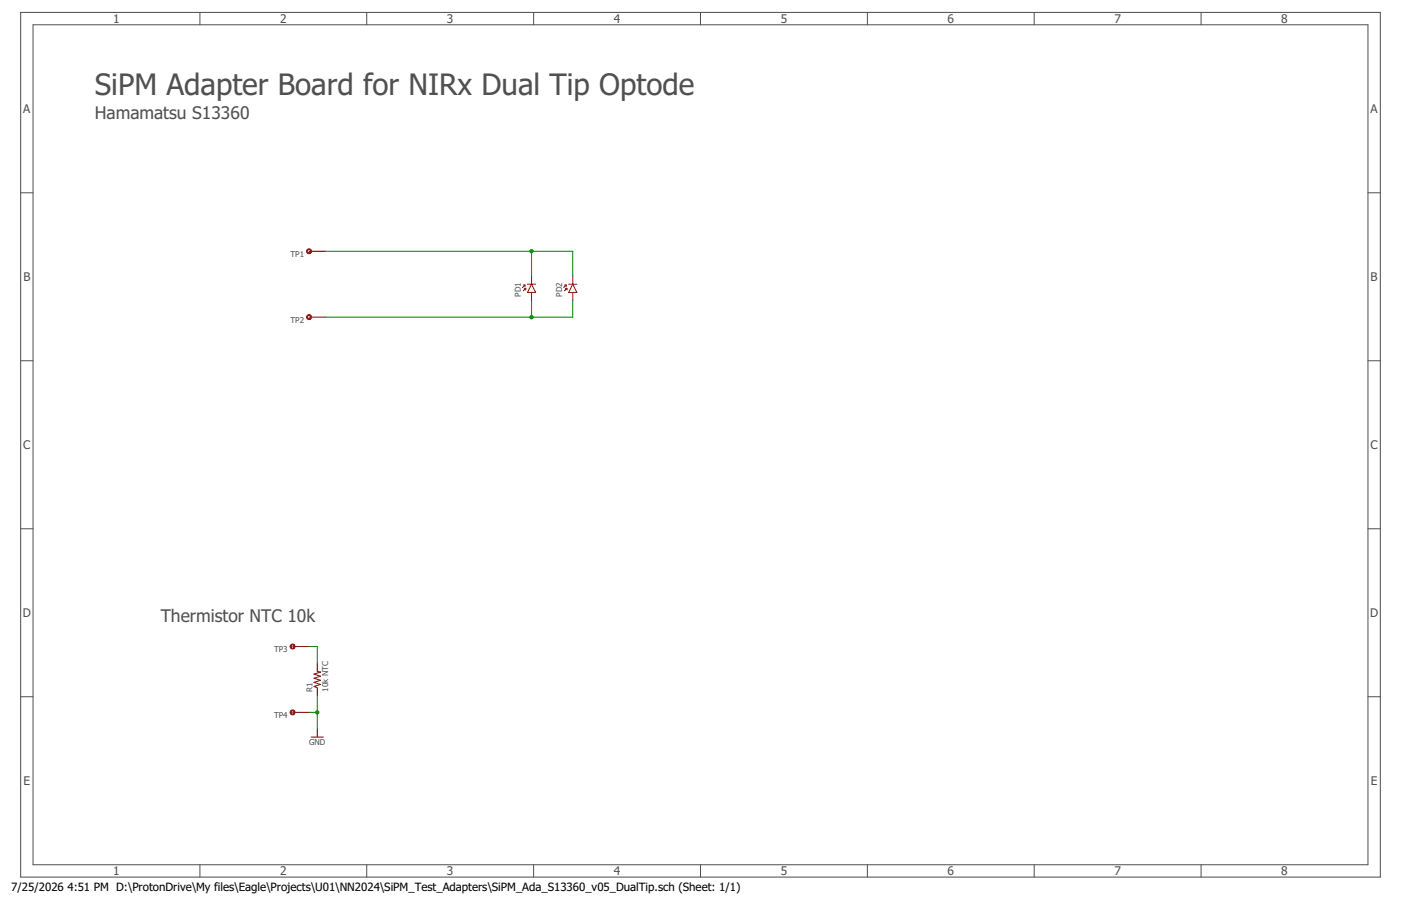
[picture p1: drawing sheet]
<?xml version="1.0" encoding="utf-8"?>
<!DOCTYPE eagle SYSTEM "eagle.dtd">
<eagle version="7.7.0">
<drawing>
<settings>
<setting alwaysvectorfont="no"/>
<setting verticaltext="up"/>
</settings>
<grid distance="0.1" unitdist="inch" unit="inch" style="lines" multiple="1" display="no" altdistance="0.01" altunitdist="inch" altunit="inch"/>
<schematic xreflabel="%F%N/%S.%C%R" xrefpart="/%S.%C%R">
<libraries>
<library name="MyLib">
<symbols>
<symbol name="RESISTOR">
<wire x1="-2.54" y1="0" x2="-2.159" y2="1.016" width="0.1524" layer="94"/>
<wire x1="-2.159" y1="1.016" x2="-1.524" y2="-1.016" width="0.1524" layer="94"/>
<wire x1="-1.524" y1="-1.016" x2="-0.889" y2="1.016" width="0.1524" layer="94"/>
<wire x1="-0.889" y1="1.016" x2="-0.254" y2="-1.016" width="0.1524" layer="94"/>
<wire x1="-0.254" y1="-1.016" x2="0.381" y2="1.016" width="0.1524" layer="94"/>
<wire x1="0.381" y1="1.016" x2="1.016" y2="-1.016" width="0.1524" layer="94"/>
<wire x1="1.016" y1="-1.016" x2="1.651" y2="1.016" width="0.1524" layer="94"/>
<wire x1="1.651" y1="1.016" x2="2.286" y2="-1.016" width="0.1524" layer="94"/>
<wire x1="2.286" y1="-1.016" x2="2.54" y2="0" width="0.1524" layer="94"/>
<text x="-3.81" y="1.4986" size="1.778" layer="95">&gt;NAME</text>
<text x="-3.81" y="-3.302" size="1.778" layer="96">&gt;VALUE</text>
<pin name="2" x="5.08" y="0" visible="off" length="short" direction="pas" swaplevel="1" rot="R180"/>
<pin name="1" x="-5.08" y="0" visible="off" length="short" direction="pas" swaplevel="1"/>
</symbol>
<symbol name="PHOTODIODE">
<wire x1="-2.54" y1="1.27" x2="-2.54" y2="-1.27" width="0.254" layer="94"/>
<wire x1="-2.54" y1="-1.27" x2="0" y2="0" width="0.254" layer="94"/>
<wire x1="0" y1="0" x2="-2.54" y2="1.27" width="0.254" layer="94"/>
<wire x1="0" y1="1.27" x2="0" y2="-1.27" width="0.254" layer="94"/>
<text x="-3.81" y="3.302" size="1.778" layer="95">&gt;NAME</text>
<pin name="A" x="-5.08" y="0" visible="off" length="short"/>
<pin name="C" x="2.54" y="0" visible="off" length="short" rot="R180"/>
<text x="-3.81" y="-5.08" size="1.778" layer="96">&gt;VALUE</text>
<wire x1="-2.032" y1="2.54" x2="-1.27" y2="1.778" width="0.254" layer="94"/>
<wire x1="-1.27" y1="1.778" x2="-1.27" y2="2.286" width="0.254" layer="94"/>
<wire x1="-1.27" y1="1.778" x2="-1.778" y2="1.778" width="0.254" layer="94"/>
<wire x1="-1.016" y1="2.794" x2="-0.254" y2="2.032" width="0.254" layer="94"/>
<wire x1="-0.254" y1="2.032" x2="-0.254" y2="2.54" width="0.254" layer="94"/>
<wire x1="-0.254" y1="2.032" x2="-0.762" y2="2.032" width="0.254" layer="94"/>
</symbol>
<symbol name="TESTPOINT">
<circle x="0" y="0" radius="0.635" width="0.254" layer="94"/>
<text x="1.524" y="0" size="1.778" layer="95">&gt;NAME</text>
<pin name="P$1" x="-5.08" y="0" visible="off" length="middle"/>
</symbol>
<symbol name="GND">
<wire x1="-1.905" y1="0" x2="1.905" y2="0" width="0.254" layer="94"/>
<text x="-2.54" y="-2.54" size="1.778" layer="96">&gt;VALUE</text>
<pin name="GND" x="0" y="2.54" visible="off" length="short" direction="sup" rot="R270"/>
</symbol>
</symbols>
<devicesets>
<deviceset name="RESISTOR" prefix="R" uservalue="yes">
<gates>
<gate name="G$1" symbol="RESISTOR" x="0" y="0"/>
</gates>
<devices>
<device name="1206" package="1206">
<connects>
<connect gate="G$1" pin="1" pad="1"/>
<connect gate="G$1" pin="2" pad="2"/>
</connects>
<technologies>
<technology name=""/>
</technologies>
</device>
<device name="AXIAL-0.3" package="AXIAL-0.3">
<connects>
<connect gate="G$1" pin="1" pad="P$1"/>
<connect gate="G$1" pin="2" pad="P$2"/>
</connects>
<technologies>
<technology name=""/>
</technologies>
</device>
<device name="2010" package="R2010">
<connects>
<connect gate="G$1" pin="1" pad="1"/>
<connect gate="G$1" pin="2" pad="2"/>
</connects>
<technologies>
<technology name=""/>
</technologies>
</device>
<device name="0805-RES" package="0805">
<connects>
<connect gate="G$1" pin="1" pad="1"/>
<connect gate="G$1" pin="2" pad="2"/>
</connects>
<technologies>
<technology name=""/>
</technologies>
</device>
<device name="0603-RES" package="0603-RES">
<connects>
<connect gate="G$1" pin="1" pad="1"/>
<connect gate="G$1" pin="2" pad="2"/>
</connects>
<technologies>
<technology name=""/>
</technologies>
</device>
<device name="0402-RES" package="0402-RES">
<connects>
<connect gate="G$1" pin="1" pad="1"/>
<connect gate="G$1" pin="2" pad="2"/>
</connects>
<technologies>
<technology name=""/>
</technologies>
</device>
<device name="PTH-1/6W" package="1/6W-RES">
<connects>
<connect gate="G$1" pin="1" pad="1"/>
<connect gate="G$1" pin="2" pad="2"/>
</connects>
<technologies>
<technology name=""/>
</technologies>
</device>
<device name="2512" package="R2512">
<connects>
<connect gate="G$1" pin="1" pad="1"/>
<connect gate="G$1" pin="2" pad="2"/>
</connects>
<technologies>
<technology name=""/>
</technologies>
</device>
<device name="PTH-1/4W" package="AXIAL-0.4">
<connects>
<connect gate="G$1" pin="1" pad="P$1"/>
<connect gate="G$1" pin="2" pad="P$2"/>
</connects>
<technologies>
<technology name=""/>
</technologies>
</device>
<device name="PTH-1/2W" package="AXIAL-0.5">
<connects>
<connect gate="G$1" pin="1" pad="P$1"/>
<connect gate="G$1" pin="2" pad="P$2"/>
</connects>
<technologies>
<technology name=""/>
</technologies>
</device>
<device name="PTH-1W" package="AXIAL-0.6">
<connects>
<connect gate="G$1" pin="1" pad="P$1"/>
<connect gate="G$1" pin="2" pad="P$2"/>
</connects>
<technologies>
<technology name=""/>
</technologies>
</device>
<device name="PTH-2W" package="AXIAL-0.8">
<connects>
<connect gate="G$1" pin="1" pad="P$1"/>
<connect gate="G$1" pin="2" pad="P$2"/>
</connects>
<technologies>
<technology name=""/>
</technologies>
</device>
<device name="0201-RES" package="0201-RES">
<connects>
<connect gate="G$1" pin="1" pad="P$1"/>
<connect gate="G$1" pin="2" pad="P$2"/>
</connects>
<technologies>
<technology name=""/>
</technologies>
</device>
<device name="0603-WIDE" package="0603-RES-WIDE">
<connects>
<connect gate="G$1" pin="1" pad="1"/>
<connect gate="G$1" pin="2" pad="2"/>
</connects>
<technologies>
<technology name=""/>
</technologies>
</device>
</devices>
</deviceset>
<deviceset name="PHOTODIODE" prefix="PD" uservalue="yes">
<gates>
<gate name="G$1" symbol="PHOTODIODE" x="0" y="0"/>
</gates>
<devices>
<device name="_0603" package="LED-0603">
<connects>
<connect gate="G$1" pin="A" pad="A"/>
<connect gate="G$1" pin="C" pad="C"/>
</connects>
<technologies>
<technology name=""/>
</technologies>
</device>
<device name="_BPW34" package="BPW34">
<connects>
<connect gate="G$1" pin="A" pad="A"/>
<connect gate="G$1" pin="C" pad="C"/>
</connects>
<technologies>
<technology name=""/>
</technologies>
</device>
<device name="_BPW34_SLIM" package="BPW34_SLIM">
<connects>
<connect gate="G$1" pin="A" pad="A"/>
<connect gate="G$1" pin="C" pad="C"/>
</connects>
<technologies>
<technology name=""/>
</technologies>
</device>
<device name="_S13360-30XXPE" package="S13360-30XXPE">
<connects>
<connect gate="G$1" pin="A" pad="A"/>
<connect gate="G$1" pin="C" pad="C"/>
</connects>
<technologies>
<technology name=""/>
</technologies>
</device>
</devices>
</deviceset>
<deviceset name="TESTPOINT" prefix="TP">
<gates>
<gate name="G$1" symbol="TESTPOINT" x="0" y="0"/>
</gates>
<devices>
<device name="1X01" package="1X01">
<connects>
<connect gate="G$1" pin="P$1" pad="1"/>
</connects>
<technologies>
<technology name=""/>
</technologies>
</device>
<device name="PAD" package="TESTPAD">
<connects>
<connect gate="G$1" pin="P$1" pad="P$1"/>
</connects>
<technologies>
<technology name=""/>
</technologies>
</device>
<device name="TUR" package="TURRET">
<connects>
<connect gate="G$1" pin="P$1" pad="P$1"/>
</connects>
<technologies>
<technology name=""/>
</technologies>
</device>
<device name="PADSMALL" package="TESTPAD_SMALL">
<connects>
<connect gate="G$1" pin="P$1" pad="P$1"/>
</connects>
<technologies>
<technology name=""/>
</technologies>
</device>
<device name="_PADLONG" package="TESTPAD_LONG">
<connects>
<connect gate="G$1" pin="P$1" pad="P$1"/>
</connects>
<technologies>
<technology name=""/>
</technologies>
</device>
<device name="_PADMEDIUM" package="TESTPAD_MEDIUM">
<connects>
<connect gate="G$1" pin="P$1" pad="P$1"/>
</connects>
<technologies>
<technology name=""/>
</technologies>
</device>
<device name="_QC" package="QUICK_6.35">
<connects>
<connect gate="G$1" pin="P$1" pad="P$1 P$2"/>
</connects>
<technologies>
<technology name=""/>
</technologies>
</device>
<device name="_SCKT" package="SOCKET_MILLMAX">
<connects>
<connect gate="G$1" pin="P$1" pad="P$1"/>
</connects>
<technologies>
<technology name=""/>
</technologies>
</device>
<device name="_ROUND" package="TESTPAD_ROUND">
<connects>
<connect gate="G$1" pin="P$1" pad="P$1"/>
</connects>
<technologies>
<technology name=""/>
</technologies>
</device>
<device name="_SMD_MED" package="TESTPAD_SMD_MEDIUM">
<connects>
<connect gate="G$1" pin="P$1" pad="P$1"/>
</connects>
<technologies>
<technology name=""/>
</technologies>
</device>
<device name="_SMD_SMALL" package="TESTPAD_SMD_SMALL">
<connects>
<connect gate="G$1" pin="P$1" pad="P$1"/>
</connects>
<technologies>
<technology name=""/>
</technologies>
</device>
<device name="_BANANA" package="TESTPOINT_BANANA">
<connects>
<connect gate="G$1" pin="P$1" pad="P$1"/>
</connects>
<technologies>
<technology name=""/>
</technologies>
</device>
</devices>
</deviceset>
<deviceset name="GND" prefix="GND">
<gates>
<gate name="1" symbol="GND" x="0" y="0"/>
</gates>
<devices>
<device name="">
<technologies>
<technology name=""/>
</technologies>
</device>
</devices>
</deviceset>
</devicesets>
</library>
</libraries>
<attributes>
</attributes>
<variantdefs>
</variantdefs>
<classes>
<class number="0" name="default" width="0" drill="0">
</class>
</classes>
<parts>
<part name="R1" library="MyLib" deviceset="RESISTOR" device="0603-RES" value="10k NTC"/>
<part name="PD1" library="MyLib" deviceset="PHOTODIODE" device="_S13360-30XXPE"/>
<part name="PD2" library="MyLib" deviceset="PHOTODIODE" device="_S13360-30XXPE"/>
<part name="TP3" library="MyLib" deviceset="TESTPOINT" device="_PADMEDIUM" value="TESTPOINT_PADMEDIUM"/>
<part name="GND1" library="MyLib" deviceset="GND" device=""/>
<part name="TP1" library="MyLib" deviceset="TESTPOINT" device="_PADMEDIUM" value="TESTPOINT_PADMEDIUM"/>
<part name="TP2" library="MyLib" deviceset="TESTPOINT" device="_PADMEDIUM" value="TESTPOINT_PADMEDIUM"/>
<part name="TP4" library="MyLib" deviceset="TESTPOINT" device="_PADMEDIUM" value="TESTPOINT_PADMEDIUM"/>
</parts>
<sheets>
<sheet>
<plain>
<frame x1="0" y1="0" x2="419.1" y2="266.7" columns="8" rows="5" layer="97"/>
<text x="22.86" y="241.3" size="6.4516" layer="97">SiPM Adapter Board for NIRx Dual Tip Optode</text>
<text x="22.86" y="233.68" size="3.81" layer="97">Hamamatsu S13360</text>
<text x="43.18" y="78.74" size="3.81" layer="97">Thermistor NTC 10k</text>
</plain>
<instances>
<instance part="R1" gate="G$1" x="91.44" y="60.96" rot="R90"/>
<instance part="PD1" gate="G$1" x="157.48" y="182.88" rot="R90"/>
<instance part="PD2" gate="G$1" x="170.18" y="182.88" rot="R90"/>
<instance part="TP3" gate="G$1" x="83.82" y="71.12" rot="R180"/>
<instance part="GND1" gate="1" x="91.44" y="43.18"/>
<instance part="TP1" gate="G$1" x="88.9" y="193.04" rot="R180"/>
<instance part="TP2" gate="G$1" x="88.9" y="172.72" rot="R180"/>
<instance part="TP4" gate="G$1" x="83.82" y="50.8" rot="R180"/>
</instances>
<busses>
</busses>
<nets>
<net name="C" class="0">
<segment>
<wire x1="93.98" y1="193.04" x2="157.48" y2="193.04" width="0.1524" layer="91"/>
<pinref part="PD1" gate="G$1" pin="C"/>
<wire x1="157.48" y1="193.04" x2="157.48" y2="185.42" width="0.1524" layer="91"/>
<pinref part="PD2" gate="G$1" pin="C"/>
<wire x1="157.48" y1="193.04" x2="170.18" y2="193.04" width="0.1524" layer="91"/>
<wire x1="170.18" y1="193.04" x2="170.18" y2="185.42" width="0.1524" layer="91"/>
<junction x="157.48" y="193.04"/>
<pinref part="TP1" gate="G$1" pin="P$1"/>
</segment>
</net>
<net name="A" class="0">
<segment>
<wire x1="93.98" y1="172.72" x2="157.48" y2="172.72" width="0.1524" layer="91"/>
<pinref part="PD1" gate="G$1" pin="A"/>
<wire x1="157.48" y1="177.8" x2="157.48" y2="172.72" width="0.1524" layer="91"/>
<pinref part="PD2" gate="G$1" pin="A"/>
<wire x1="157.48" y1="172.72" x2="170.18" y2="172.72" width="0.1524" layer="91"/>
<wire x1="170.18" y1="172.72" x2="170.18" y2="177.8" width="0.1524" layer="91"/>
<junction x="157.48" y="172.72"/>
<pinref part="TP2" gate="G$1" pin="P$1"/>
</segment>
</net>
<net name="T" class="0">
<segment>
<pinref part="R1" gate="G$1" pin="2"/>
<pinref part="TP3" gate="G$1" pin="P$1"/>
<wire x1="88.9" y1="71.12" x2="91.44" y2="71.12" width="0.1524" layer="91"/>
<wire x1="91.44" y1="71.12" x2="91.44" y2="66.04" width="0.1524" layer="91"/>
</segment>
</net>
<net name="GND" class="0">
<segment>
<pinref part="R1" gate="G$1" pin="1"/>
<pinref part="GND1" gate="1" pin="GND"/>
<wire x1="91.44" y1="55.88" x2="91.44" y2="50.8" width="0.1524" layer="91"/>
<pinref part="TP4" gate="G$1" pin="P$1"/>
<wire x1="91.44" y1="50.8" x2="91.44" y2="45.72" width="0.1524" layer="91"/>
<wire x1="88.9" y1="50.8" x2="91.44" y2="50.8" width="0.1524" layer="91"/>
<junction x="91.44" y="50.8"/>
</segment>
</net>
</nets>
</sheet>
</sheets>
</schematic>
</drawing>
</eagle>
